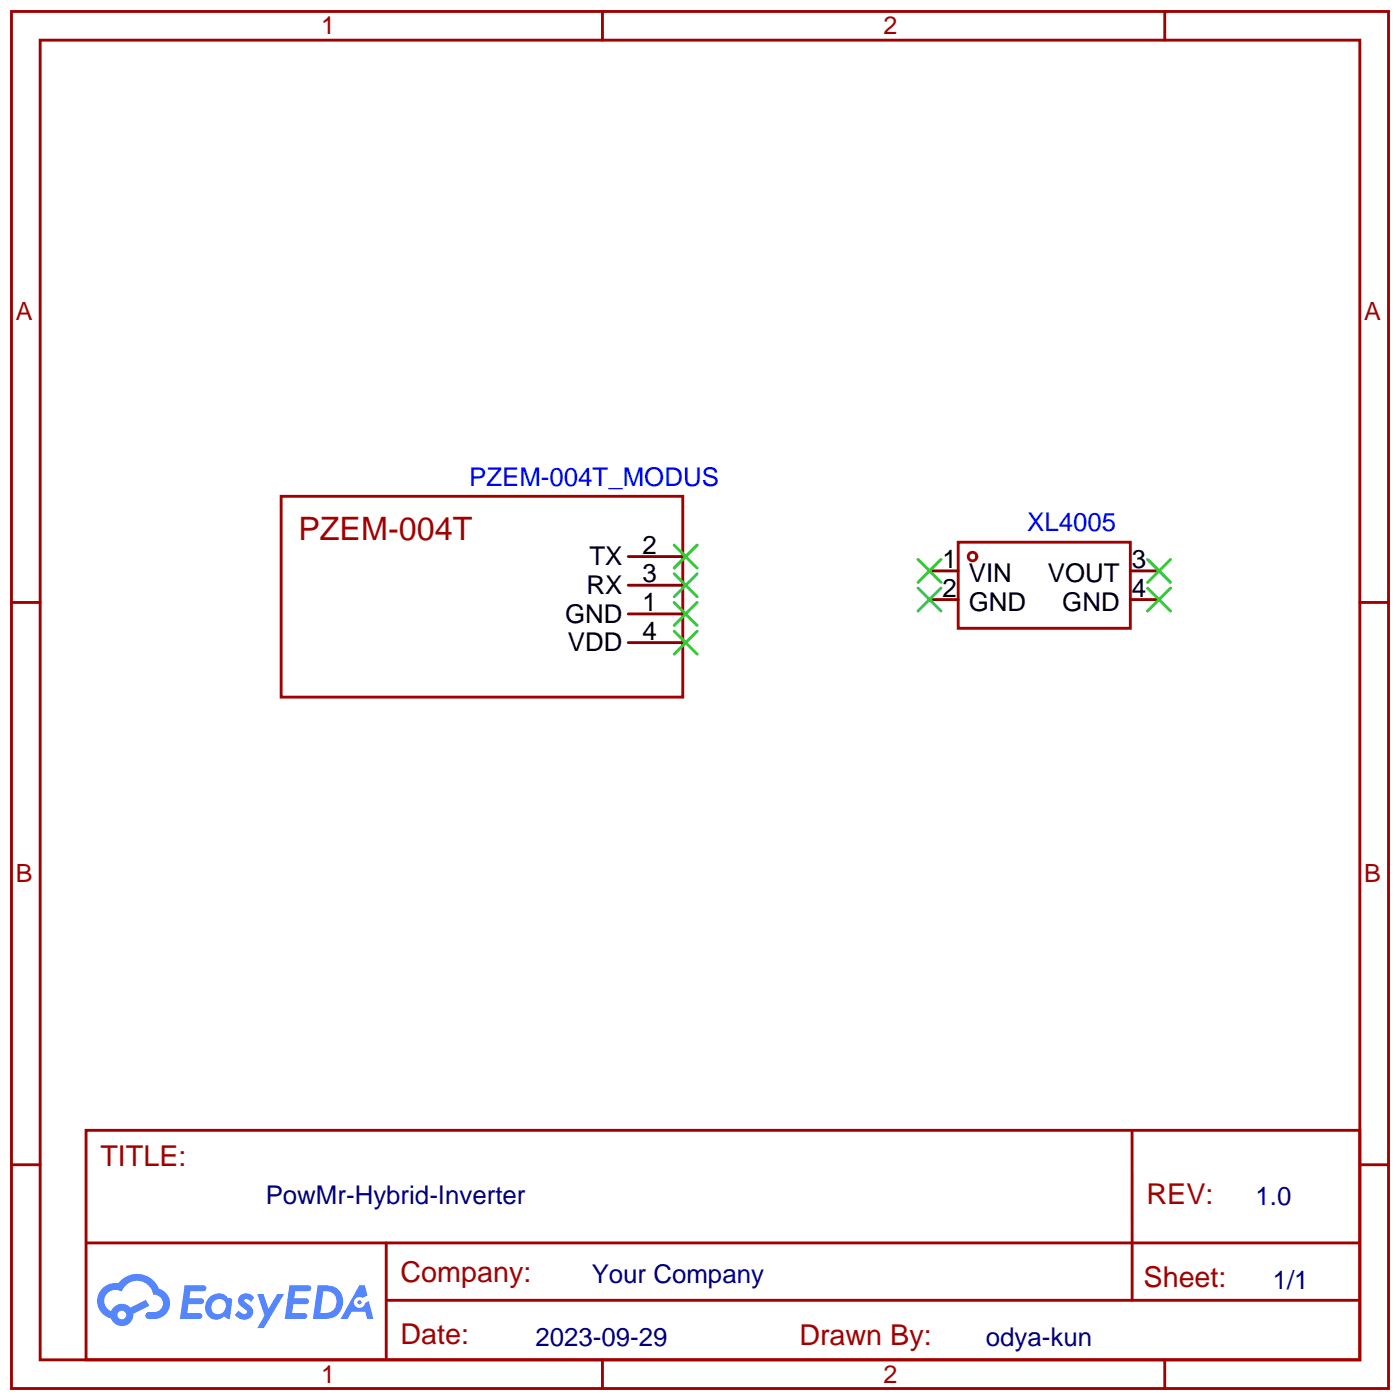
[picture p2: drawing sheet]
<svg xmlns="http://www.w3.org/2000/svg" width="124mm" height="124mm" viewBox="0 0 124 124" stroke-linecap="round" stroke-linejoin="round" font-family="sans-serif">
<g fill="none" stroke="#a10000" stroke-width=".25">
<path d="M1 1h121.9v121.9h-121.9zM3.6 3.6h116.8v116.8h-116.8zM53.3 1v2.6M103.1 1v2.6M1 53.3h2.6M120.4 53.3h2.5M1 103.1h2.6M7.6 100.1h112.8v20.3h-112.8zM7.6 110h112.7M34.2 115.1h86.1M34.2 110v10.2M100.2 100.1v15"/>
<path d="M120.4 103.1h2.5M53.3 120.4v2.5M103.1 120.4v2.5"/>
</g>
<g fill="#5487ff">
<path d="M21.3 114.7l.3-.2a.86 .86 0 0 1 .9 .4l-.3 .4a.33 .33 0 0 0-.2-.3 .33 .33 0 0 0-.4 .1v.1a1.75 1.75 0 0 1 .8 1 .89 .89 0 0 1-.7 .7 .89 .89 0 0 1-.9-.5l.3-.4a.42 .42 0 0 0 .4 .3 .42 .42 0 0 0 .4-.1v-.1a1.88 1.88 0 0 1-.8-1z"/>
<path d="M22.8 114.6h.5l.5 1.3 .7-1.3h.6l-1.7 3h-.6l.6-1.1z"/>
<path d="M16.3 113.8h1.7a.26 .26 0 0 1 .3 .3 .26 .26 0 0 1-.3 .2h-1.1l-.1 .6h1l.2 .1 .1 .2a.33 .33 0 0 1-.5 .3h-.9l-.1 .8h.5a.8 .8 0 0 1 .8 .1 .26 .26 0 0 1-.2 .4h-1.8z"/>
<path d="M25.6 113.8h1.7a.26 .26 0 0 1 .3 .3 .26 .26 0 0 1-.3 .2h-1.2v.6h1l.2 .1 .1 .2a.33 .33 0 0 1-.5 .3h-.9l-.1 .8h.5a.8 .8 0 0 1 .8 .1 .26 .26 0 0 1-.3 .4h-1.7z"/>
<path d="M31.8 113.8h.5l.2 .9-.4 .2a.5 .5 0 0 0-.7 .2 .5 .5 0 0 0 .3 .7 .5 .5 0 0 0 .6-.4l.4-.2 .4 1.6h-.6l-.2-.7h-1.2l-.3 .7h-.6z"/>
<path d="M28.1 113.8l-.4 3a3.1 3.1 0 0 0 2.1-.3 1.5 1.5 0 0 0 .5-1.8 1.5 1.5 0 0 0-1.7-.9zM28.6 114.3a1 1 0 0 1 1.2 1 1 1 0 0 1-1.3 1h-.1z"/>
<path d="M18.6 114.8a1.11 1.11 0 0 0-.4 1.3 1.11 1.11 0 0 0 1.1 .7l.5-.3 .3 .2 .3 .1 .2-1.7-.1-.1-.3-.1a1.02 1.02 0 0 0-1.6-.1zM18.9 115.2a.63 .63 0 0 1 1 0 .63 .63 0 0 1-.1 .9 .63 .63 0 0 1-1 .1 .63 .63 0 0 1 .1-1z"/>
<path d="M9.1 114.1a1.58 1.58 0 0 0 .7 2.6 1.01 1.01 0 0 0 1.2 .7 1.01 1.01 0 0 0 .8-1.1l1.4-.7-.3-.5-1.3 .7a1.03 1.03 0 0 0-1.8 .3 1 1 0 0 1-.4-1.4 1 1 0 0 1 1.4-.3 1.46 1.46 0 0 1 1.5-1 1.46 1.46 0 0 1 1.3 1.2 .77 .77 0 0 1 .8 .7 .77 .77 0 0 1-.7 .9h-.5a.31 .31 0 0 0-.3 .2 .31 .31 0 0 0 .3 .4 1.45 1.45 0 0 0 1.6-.6 1.45 1.45 0 0 0-.1-1.8l-.6-.3a2.09 2.09 0 0 0-3.6-.5h-.3a1.66 1.66 0 0 0-1.1 .5zM10.4 116.4a.4 .4 0 0 1 .8 0 .4 .4 0 0 1-.8 0z"/>
<circle cx="31.8" cy="115.3" r=".19"/>
</g>
<g fill="none" stroke="#a10000" stroke-width=".25">
<path d="M24.9 43.9h35.6v17.8h-35.6zM84.8 48h15.3v7.6h-15.3z"/>
<circle cx="86.1" cy="49.3" r=".38"/>
</g>
<path d="M55.6 51.8h5.1M55.6 49.3h5.1M55.6 54.4h5.1M55.6 56.9h5.1M82.3 50.5h2.5M82.3 53.1h2.5M100.1 50.5h2.5M100.1 53.1h2.5" fill="none" stroke="#870000" stroke-width=".25"/>
<g fill="none" stroke="#3c3" stroke-width=".25">
<path d="M59.7 50.8l2 2M59.7 48.3l2 2M59.7 53.3l2 2.1M59.7 55.9l2 2M61.7 50.8l-2 2M61.7 48.3l-2 2M61.7 53.3l-2 2.1M61.7 55.9l-2 2M81.3 49.5l2 2.1M81.3 52.1l2 2M83.3 49.5l-2 2.1M83.3 52.1l-2 2"/>
<path d="M101.6 52.1l2 2M101.6 49.5l2 2.1M103.6 52.1l-2 2M103.6 49.5l-2 2.1"/>
</g>
<text font-size="2.9" fill="#a00000" x="26.4" y="47.8">PZEM-004T</text>
<g font-size="2.5" fill="#a00000">
<text x="8.9" y="103.2">TITLE:</text>
<text x="101.5" y="106.6">REV:</text>
<text x="35.5" y="113.5">Company:</text>
<text x="101.3" y="113.9">Sheet:</text>
<text x="35.5" y="119">Date:</text>
<text x="70.8" y="119">Drawn By:</text>
</g>
<g font-size="2.3" fill="#00f">
<text x="41.5" y="43">PZEM-004T_MODUS</text>
<text x="90.9" y="47.1">XL4005</text>
</g>
<g font-size="2.3">
<text x="51.9" y="52.6">RX</text>
<text x="52.2" y="50">TX</text>
<text x="56.9" y="51.6">3</text>
<text x="56.9" y="49">2</text>
<text x="83.4" y="50.3">1</text>
<text x="83.4" y="52.8">2</text>
<text x="85.8" y="51.6">VIN</text>
<text x="92.8" y="51.6">VOUT</text>
<text x="100.2" y="52.8">4</text>
<text x="100.2" y="50.3">3</text>
<text x="50" y="55.1">GND</text>
<text x="50.3" y="57.7">VDD</text>
<text x="56.9" y="54.1">1</text>
<text x="56.9" y="56.6">4</text>
<text x="85.8" y="54.1">GND</text>
<text x="94.1" y="54.1">GND</text>
</g>
<g font-size="2.3" fill="#000080">
<text x="23.5" y="106.6">PowMr-Hybrid-Inverter</text>
<text x="111.2" y="106.7">1.0</text>
<text x="52.4" y="113.6">Your Company</text>
<text x="47.4" y="119.2">2023-09-29</text>
<text x="87.3" y="119.2">odya-kun</text>
<text x="112.7" y="114.1">1/1</text>
</g>
<g font-size="2.2" fill="#a00000">
<text x="28.4" y="3.1">1</text>
<text x="78.2" y="3.1">2</text>
<text x="1.4" y="28.3">A</text>
<text x="120.8" y="28.3">A</text>
<text x="1.4" y="78.1">B</text>
<text x="120.8" y="78.1">B</text>
<text x="28.4" y="122.4">1</text>
<text x="78.2" y="122.4">2</text>
</g>
</svg>
